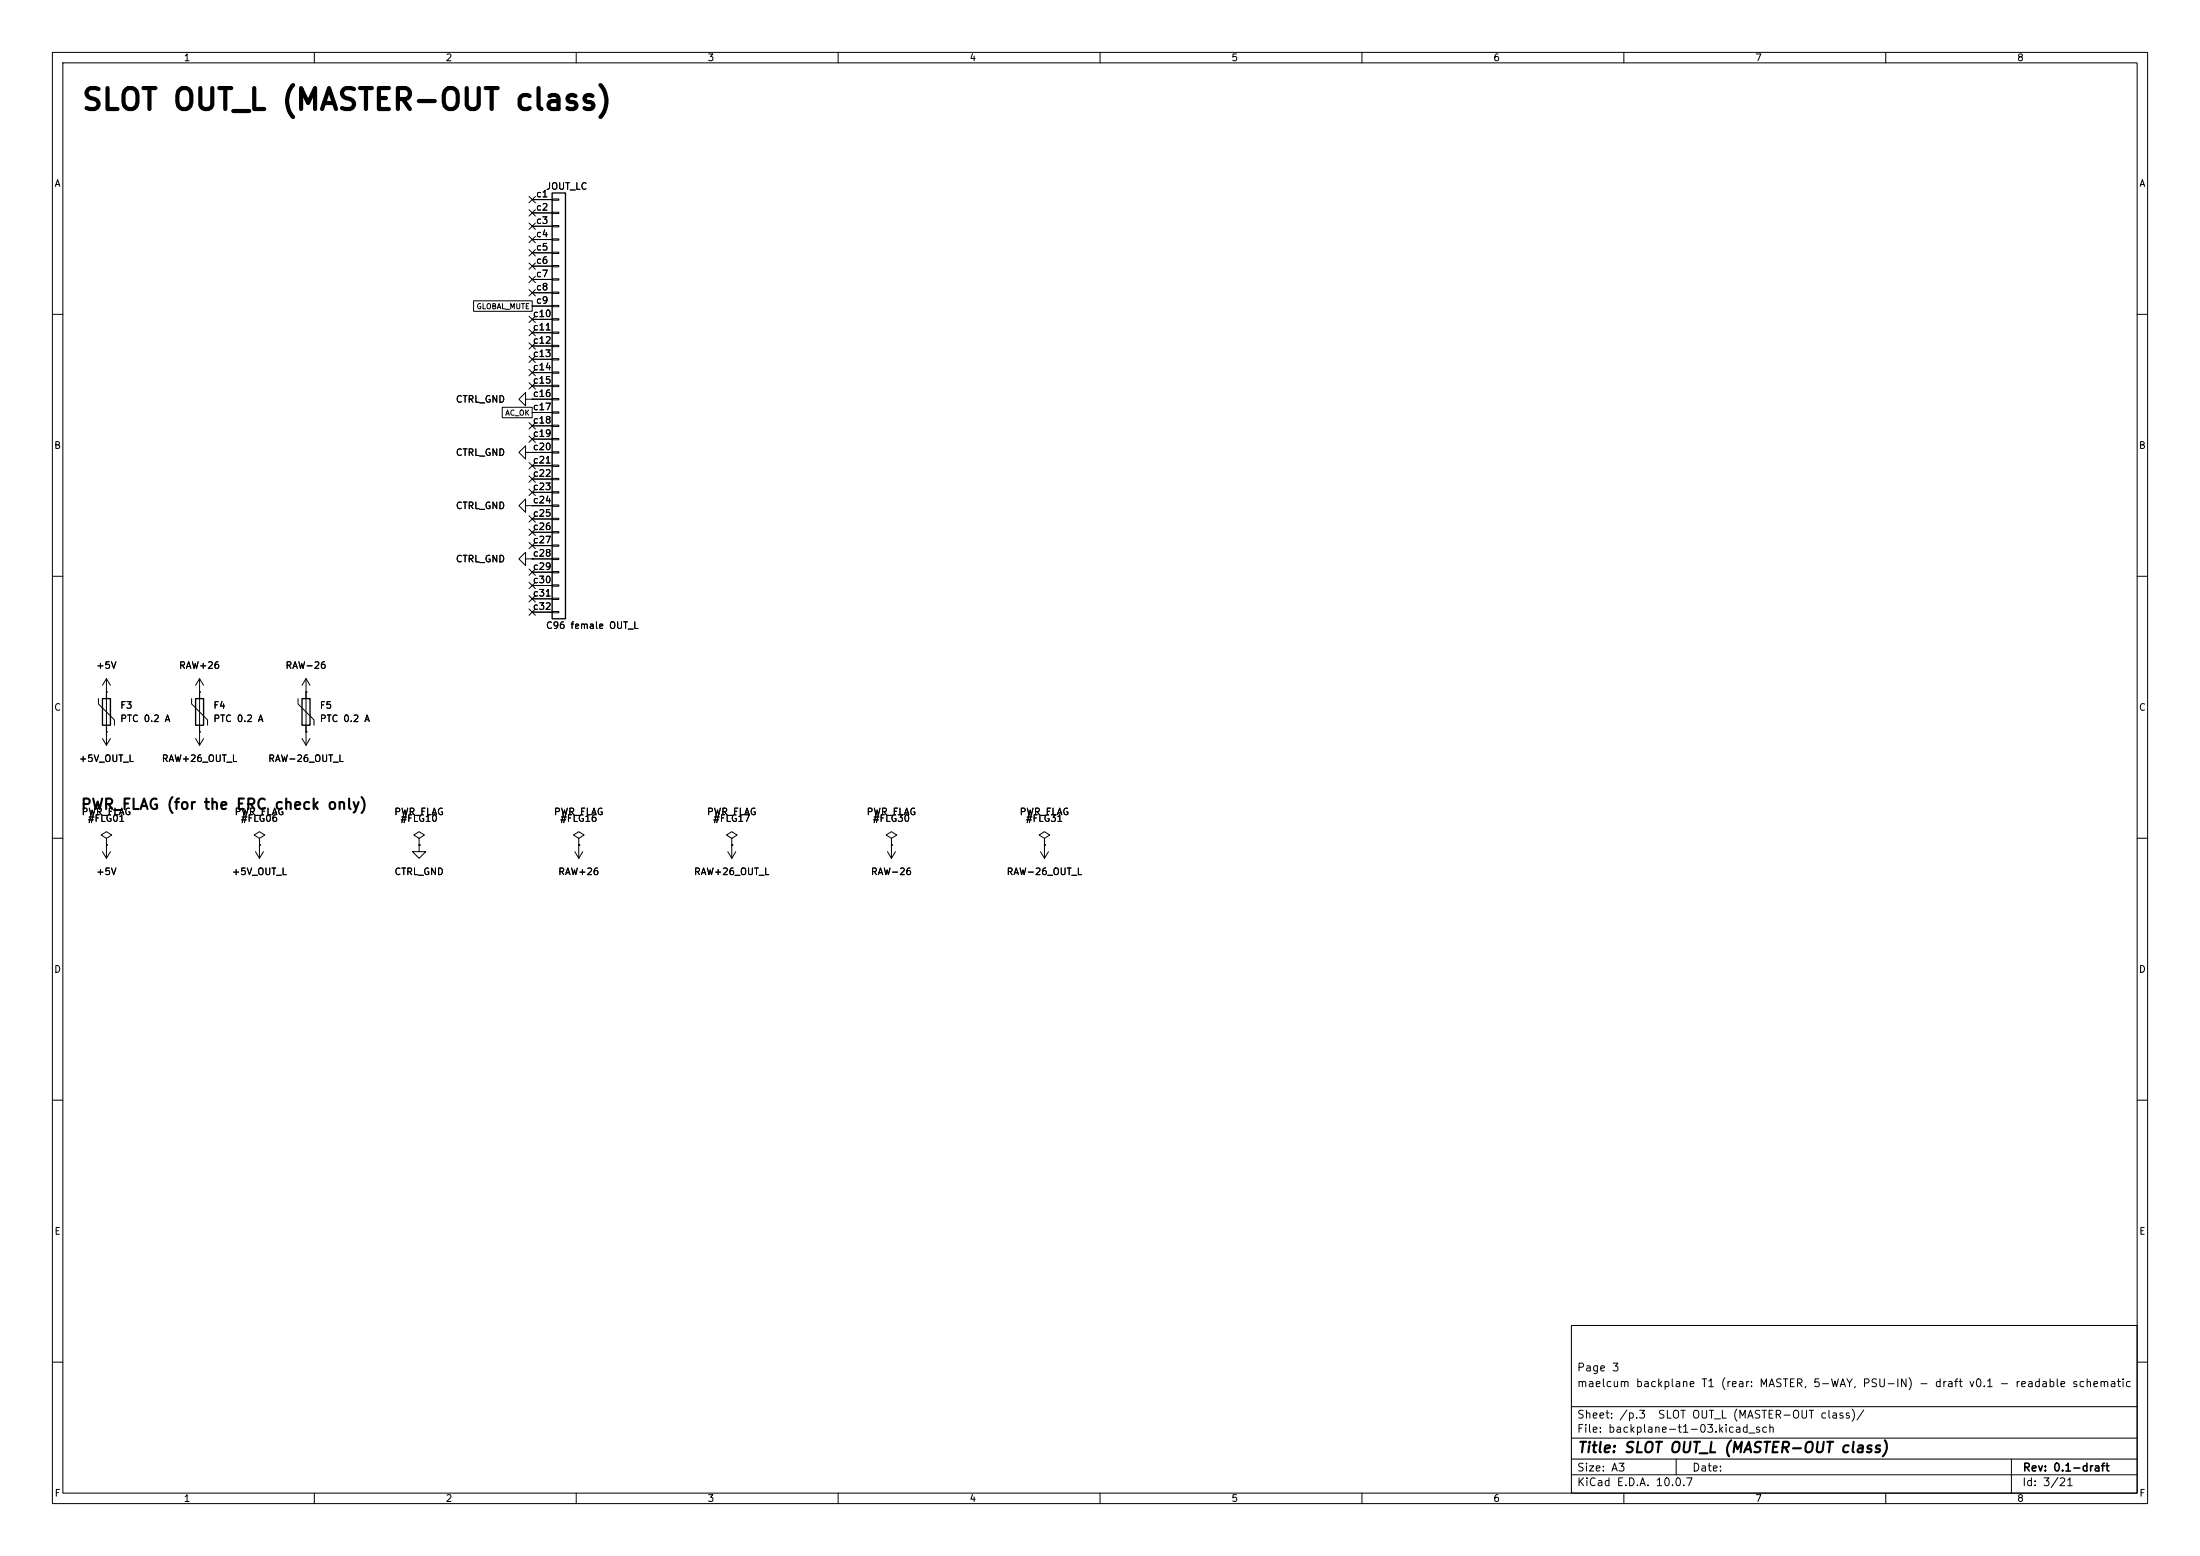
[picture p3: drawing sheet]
<svg xmlns="http://www.w3.org/2000/svg" width="420mm" height="297mm" viewBox="0 0 420 297" stroke-linecap="round" stroke-linejoin="round" font-family="sans-serif">
<g fill="none" stroke="#000" stroke-width=".19">
<path d="M10 10h400v277h-400zM12 12h396v273h-396zM60 10v2M110 10v2M160 10v2M210 10v2M260 10v2M310 10v2M360 10v2M101 37.5l1.2 1.2M101.6 38.1h3.8M102.2 37.5l-1.2 1.2"/>
<path d="M105.4 38h1.3v.2h-1.3zM90.4 57.4h11.2v2h-11.2zM101 40l1.2 1.2M101 55.3l1.2 1.2M101 52.7l1.2 1.2M101 50.2l1.2 1.2M101 47.7l1.2 1.2M101 45.1l1.2 1.2M101 42.6l1.2 1.2M101.6 40.6h3.8M101.6 43.2h3.8M101.6 45.7h3.8"/>
<path d="M101.6 48.3h3.8M101.6 50.8h3.8M101.6 53.3h3.8M101.6 55.9h3.8M101.6 58.4h3.8M102.2 40l-1.2 1.2M102.2 55.3l-1.2 1.2M102.2 52.7l-1.2 1.2M102.2 50.2l-1.2 1.2M102.2 47.7l-1.2 1.2M102.2 45.1l-1.2 1.2M102.2 42.6l-1.2 1.2"/>
<path d="M105.4 40.5h1.3v.3h-1.3zM105.4 43.1h1.3v.2h-1.3zM105.4 45.6h1.3v.2h-1.3zM105.4 48.1h1.3v.3h-1.3zM105.4 50.7h1.3v.2h-1.3zM105.4 53.2h1.3v.3h-1.3zM105.4 55.8h1.3v.2h-1.3zM105.4 58.3h1.3v.2h-1.3zM10 60h2M95.9 77.7h5.7v2h-5.7zM100.3 76.2v-1.3l-1.2 1.3 1.2 1.3v-1.3h1.3M101 68l1.2 1.2"/>
<path d="M101 70.5l1.2 1.2M101 65.4l1.2 1.2M101 62.9l1.2 1.2M101 60.4l1.2 1.2M101 73.1l1.2 1.2M101.6 76.2h.1M101.6 61h3.8M101.6 63.5h3.8M101.6 66h3.8M101.6 68.6h3.8M101.6 71.1h3.8M101.6 73.7h3.8"/>
<path d="M101.6 76.2h3.8M101.6 78.7h3.8M102.2 68l-1.2 1.2M102.2 70.5l-1.2 1.2M102.2 65.4l-1.2 1.2M102.2 62.9l-1.2 1.2M102.2 60.4l-1.2 1.2M102.2 73.1l-1.2 1.2M105.4 60.8h1.3v.3h-1.3zM105.4 63.4h1.3v.2h-1.3zM105.4 65.9h1.3v.3h-1.3zM105.4 68.5h1.3v.2h-1.3z"/>
<path d="M105.4 71h1.3v.2h-1.3zM105.4 73.5h1.3v.3h-1.3zM105.4 76.1h1.3v.2h-1.3zM105.4 78.6h1.3v.3h-1.3zM408 60h2M100.3 96.5v-1.2l-1.2 1.2 1.2 1.3v-1.3h1.3M100.3 86.4v-1.3l-1.2 1.3 1.2 1.2v-1.2h1.3M101 80.7l1.2 1.2M101 83.2l1.2 1.2M101 93.4l1.2 1.2M101 90.8l1.2 1.2M101 88.3l1.2 1.2"/>
<path d="M101 98.5l1.2 1.2M101.6 96.5h.1M101.6 86.4h.1M101.6 81.3h3.8M101.6 83.8h3.8M101.6 86.4h3.8M101.6 88.9h3.8M101.6 91.4h3.8M101.6 94h3.8M101.6 96.5h3.8M101.6 99.1h3.8M102.2 80.7l-1.2 1.2"/>
<path d="M102.2 83.2l-1.2 1.2M102.2 93.4l-1.2 1.2M102.2 90.8l-1.2 1.2M102.2 88.3l-1.2 1.2M102.2 98.5l-1.2 1.2M105.4 81.2h1.3v.2h-1.3zM105.4 83.7h1.3v.2h-1.3zM105.4 86.2h1.3v.3h-1.3zM105.4 88.8h1.3v.2h-1.3zM105.4 91.3h1.3v.3h-1.3zM105.4 93.9h1.3v.2h-1.3zM105.4 96.4h1.3v.2h-1.3z"/>
<path d="M105.4 98.9h1.3v.3h-1.3zM10 110h2M100.3 106.7v-1.3l-1.2 1.3 1.2 1.3v-1.3h1.3M101 103.5l1.2 1.2M101 101l1.2 1.2M101 108.6l1.2 1.2M101 113.7l1.2 1.2M101 111.2l1.2 1.2M101 116.2l1.2 1.2M101.6 106.7h.1M101.6 101.6h3.8M101.6 104.1h3.8"/>
<path d="M101.6 106.7h3.8M101.6 109.2h3.8M101.6 111.8h3.8M101.6 114.3h3.8M101.6 116.8h3.8M102.2 103.5l-1.2 1.2M102.2 101l-1.2 1.2M102.2 108.6l-1.2 1.2M102.2 113.7l-1.2 1.2M102.2 111.2l-1.2 1.2M102.2 116.2l-1.2 1.2M105.4 101.5h1.3v.2h-1.3z"/>
<path d="M105.4 104h1.3v.3h-1.3zM105.4 106.6h1.3v.2h-1.3zM105.4 109.1h1.3v.2h-1.3zM105.4 111.6h1.3v.3h-1.3zM105.4 114.2h1.3v.2h-1.3zM105.4 116.7h1.3v.3h-1.3zM408 110h2M18.8 133.4v1l3 3v1M20.3 139.7h.1M20.3 132.1h.1M20.3 129.5v12.7M20.3 129.5l-.7 1.3"/>
<path d="M20.3 129.5l.8 1.3M36.6 133.4v1l3 3v1M38.1 139.7h.1M38.1 132.1h.1M38.1 129.5v12.7M38.1 129.5l-.8 1.3M38.1 129.5l.8 1.3M56.9 133.4v1l3 3v1M58.4 132.1h.1M58.4 139.7h.1M58.4 129.5l-.7 1.3M58.4 129.5l.8 1.3"/>
<path d="M58.4 129.5v12.7M10 160h2M19.6 141l.7 1.2M21.1 141l-.8 1.2M37.3 141l.8 1.2M38.9 141l-.8 1.2M57.7 141l.7 1.2M59.2 141l-.8 1.2M408 160h2M19.6 162.6l.7 1.2M20.3 161.3h.1M20.3 160l1-.6-1-.6-1 .6 1 .6v1.3"/>
<path d="M20.3 161.3v2.5M21.1 162.6l-.8 1.2M48.8 162.6l.7 1.2M49.5 161.3h.1M49.5 160l1-.6-1-.6-1 .6 1 .6v1.3M49.5 161.3v2.5M50.3 162.6l-.8 1.2M80 160l1-.6-1-.6-1 .6 1 .6v1.3M80 161.3h.1M80 161.3v1.3h1.3l-1.3 1.2-1.3-1.2h1.3M109.7 162.6l.8 1.2M110.5 160l1-.6-1-.6-1 .6 1 .6v1.3"/>
<path d="M110.5 161.3h.1M110.5 161.3v2.5M111.3 162.6l-.8 1.2M138.9 162.6l.8 1.2M139.7 160l1-.6-1-.6-1 .6 1 .6v1.3M139.7 161.3h.1M139.7 161.3v2.5M140.5 162.6l-.8 1.2M169.4 162.6l.8 1.2M170.2 160l1-.6-1-.6-1 .6 1 .6v1.3M170.2 161.3h.1M170.2 161.3v2.5"/>
<path d="M170.9 162.6l-.7 1.2M198.6 162.6l.8 1.2M199.4 161.3h.1M199.4 160l1-.6-1-.6-1 .6 1 .6v1.3M199.4 161.3v2.5M200.2 162.6l-.8 1.2M10 210h2M408 210h2M300 253h108v32h-108zM10 260h2M300 278.5h108M300 274.5h108"/>
<path d="M300 268.5h108M320 278.5v3M384 278.5v6.5M408 260h2M60 285v2M110 285v2M160 285v2M210 285v2M260 285v2M300 281.5h108M310 285v2M360 285v2"/>
</g>
<path d="M105.4 36.8h2.5v81.3h-2.5zM19.6 133.4h1.5v5h-1.5zM37.3 133.4h1.6v5h-1.6zM57.7 133.4h1.5v5h-1.5z" fill="none" stroke="#000" stroke-width=".25"/>
<text font-size="4" x="15.4" y="22">SLOT OUT_L (MASTER-OUT class)</text>
<g font-size="2">
<text x="15.3" y="155">PWR_FLAG (for the ERC check only)</text>
<text x="301" y="277.8">Title: SLOT OUT_L (MASTER-OUT class)</text>
</g>
<g font-size="1.5">
<text x="300.9" y="262.1">Page 3</text>
<text x="300.9" y="265.1">maelcum backplane T1 (rear: MASTER, 5-WAY, PSU-IN) - draft v0.1 - readable schematic</text>
<text x="300.9" y="273.8">File: backplane-t1-03.kicad_sch</text>
<text x="300.9" y="271.1">Sheet: /p.3</text>
<text x="316.4" y="271.1">SLOT OUT_L (MASTER-OUT class)/</text>
<text x="300.9" y="281.2">Size: A3</text>
<text x="322.9" y="281.2">Date:</text>
<text x="386" y="281.2">Rev: 0.1-draft</text>
<text x="300.9" y="284">KiCad E.D.A. 10.0.7</text>
<text x="385.9" y="284">Id: 3/21</text>
</g>
<g font-size="1.3">
<text x="35" y="12">1</text>
<text x="85" y="12">2</text>
<text x="135" y="12">3</text>
<text x="185" y="12">4</text>
<text x="235" y="12">5</text>
<text x="285" y="12">6</text>
<text x="335" y="12">7</text>
<text x="385" y="12">8</text>
<text x="10.3" y="36">A</text>
<text x="408.3" y="36">A</text>
<text x="102.2" y="38">c1</text>
<text x="102.2" y="40.5">c2</text>
<text x="104.1" y="36.5">JOUT_LC</text>
<text x="102.2" y="43">c3</text>
<text x="102.2" y="45.6">c4</text>
<text x="102.2" y="48.1">c5</text>
<text x="102.2" y="50.7">c6</text>
<text x="102.2" y="53.2">c7</text>
<text x="102.2" y="55.7">c8</text>
<text x="102.2" y="58.3">c9</text>
<text x="101.6" y="60.8">c10</text>
<text x="101.6" y="63.4">c11</text>
<text x="101.6" y="65.9">c12</text>
<text x="101.6" y="68.4">c13</text>
<text x="101.6" y="71">c14</text>
<text x="86.9" y="77.2">CTRL_GND</text>
<text x="101.6" y="73.5">c15</text>
<text x="101.6" y="76.1">c16</text>
<text x="101.6" y="78.6">c17</text>
<text x="101.6" y="81.1">c18</text>
<text x="101.6" y="83.7">c19</text>
<text x="10.2" y="86">B</text>
<text x="86.9" y="87.3">CTRL_GND</text>
<text x="101.6" y="86.2">c20</text>
<text x="101.6" y="88.8">c21</text>
<text x="408.2" y="86">B</text>
<text x="101.6" y="91.3">c22</text>
<text x="101.6" y="93.8">c23</text>
<text x="86.9" y="97.5">CTRL_GND</text>
<text x="101.6" y="96.4">c24</text>
<text x="101.6" y="98.9">c25</text>
<text x="101.6" y="101.5">c26</text>
<text x="86.9" y="107.6">CTRL_GND</text>
<text x="101.6" y="104">c27</text>
<text x="101.6" y="106.5">c28</text>
<text x="101.6" y="109.1">c29</text>
<text x="101.6" y="111.6">c30</text>
<text x="101.6" y="114.2">c31</text>
<text x="101.6" y="116.7">c32</text>
<text x="104.1" y="120.3">C96 female OUT_L</text>
<text x="18.3" y="128">+5V</text>
<text x="34.1" y="128">RAW+26</text>
<text x="54.4" y="128">RAW-26</text>
<text x="10.2" y="136">C</text>
<text x="22.8" y="135.6">F3</text>
<text x="40.6" y="135.6">F4</text>
<text x="60.9" y="135.6">F5</text>
<text x="408.2" y="136">C</text>
<text x="22.8" y="138.1">PTC 0.2 A</text>
<text x="40.6" y="138.1">PTC 0.2 A</text>
<text x="60.9" y="138.1">PTC 0.2 A</text>
<text x="15" y="145.7">+5V_OUT_L</text>
<text x="30.8" y="145.7">RAW+26_OUT_L</text>
<text x="51.1" y="145.7">RAW-26_OUT_L</text>
<text x="15.5" y="155.9">PWR_FLAG</text>
<text x="44.7" y="155.9">PWR_FLAG</text>
<text x="75.2" y="155.9">PWR_FLAG</text>
<text x="105.6" y="155.9">PWR_FLAG</text>
<text x="134.9" y="155.9">PWR_FLAG</text>
<text x="165.3" y="155.9">PWR_FLAG</text>
<text x="194.5" y="155.9">PWR_FLAG</text>
<text x="16.7" y="157.2">#FLG01</text>
<text x="45.9" y="157.2">#FLG06</text>
<text x="76.3" y="157.2">#FLG10</text>
<text x="106.8" y="157.2">#FLG16</text>
<text x="136" y="157.2">#FLG17</text>
<text x="166.5" y="157.2">#FLG30</text>
<text x="195.7" y="157.2">#FLG31</text>
<text x="18.3" y="167.3">+5V</text>
<text x="44.2" y="167.3">+5V_OUT_L</text>
<text x="75.2" y="167.3">CTRL_GND</text>
<text x="106.5" y="167.3">RAW+26</text>
<text x="132.4" y="167.3">RAW+26_OUT_L</text>
<text x="166.2" y="167.3">RAW-26</text>
<text x="192.1" y="167.3">RAW-26_OUT_L</text>
<text x="10.2" y="186">D</text>
<text x="408.2" y="186">D</text>
<text x="10.3" y="236">E</text>
<text x="408.3" y="236">E</text>
<text x="10.3" y="286">F</text>
<text x="35" y="287">1</text>
<text x="85" y="287">2</text>
<text x="135" y="287">3</text>
<text x="185" y="287">4</text>
<text x="235" y="287">5</text>
<text x="285" y="287">6</text>
<text x="335" y="287">7</text>
<text x="385" y="287">8</text>
<text x="408.3" y="286">F</text>
</g>
<g font-size="1">
<text x="90.9" y="59.2">GLOBAL_MUTE</text>
<text x="96.4" y="79.6">AC_OK</text>
</g>
</svg>
